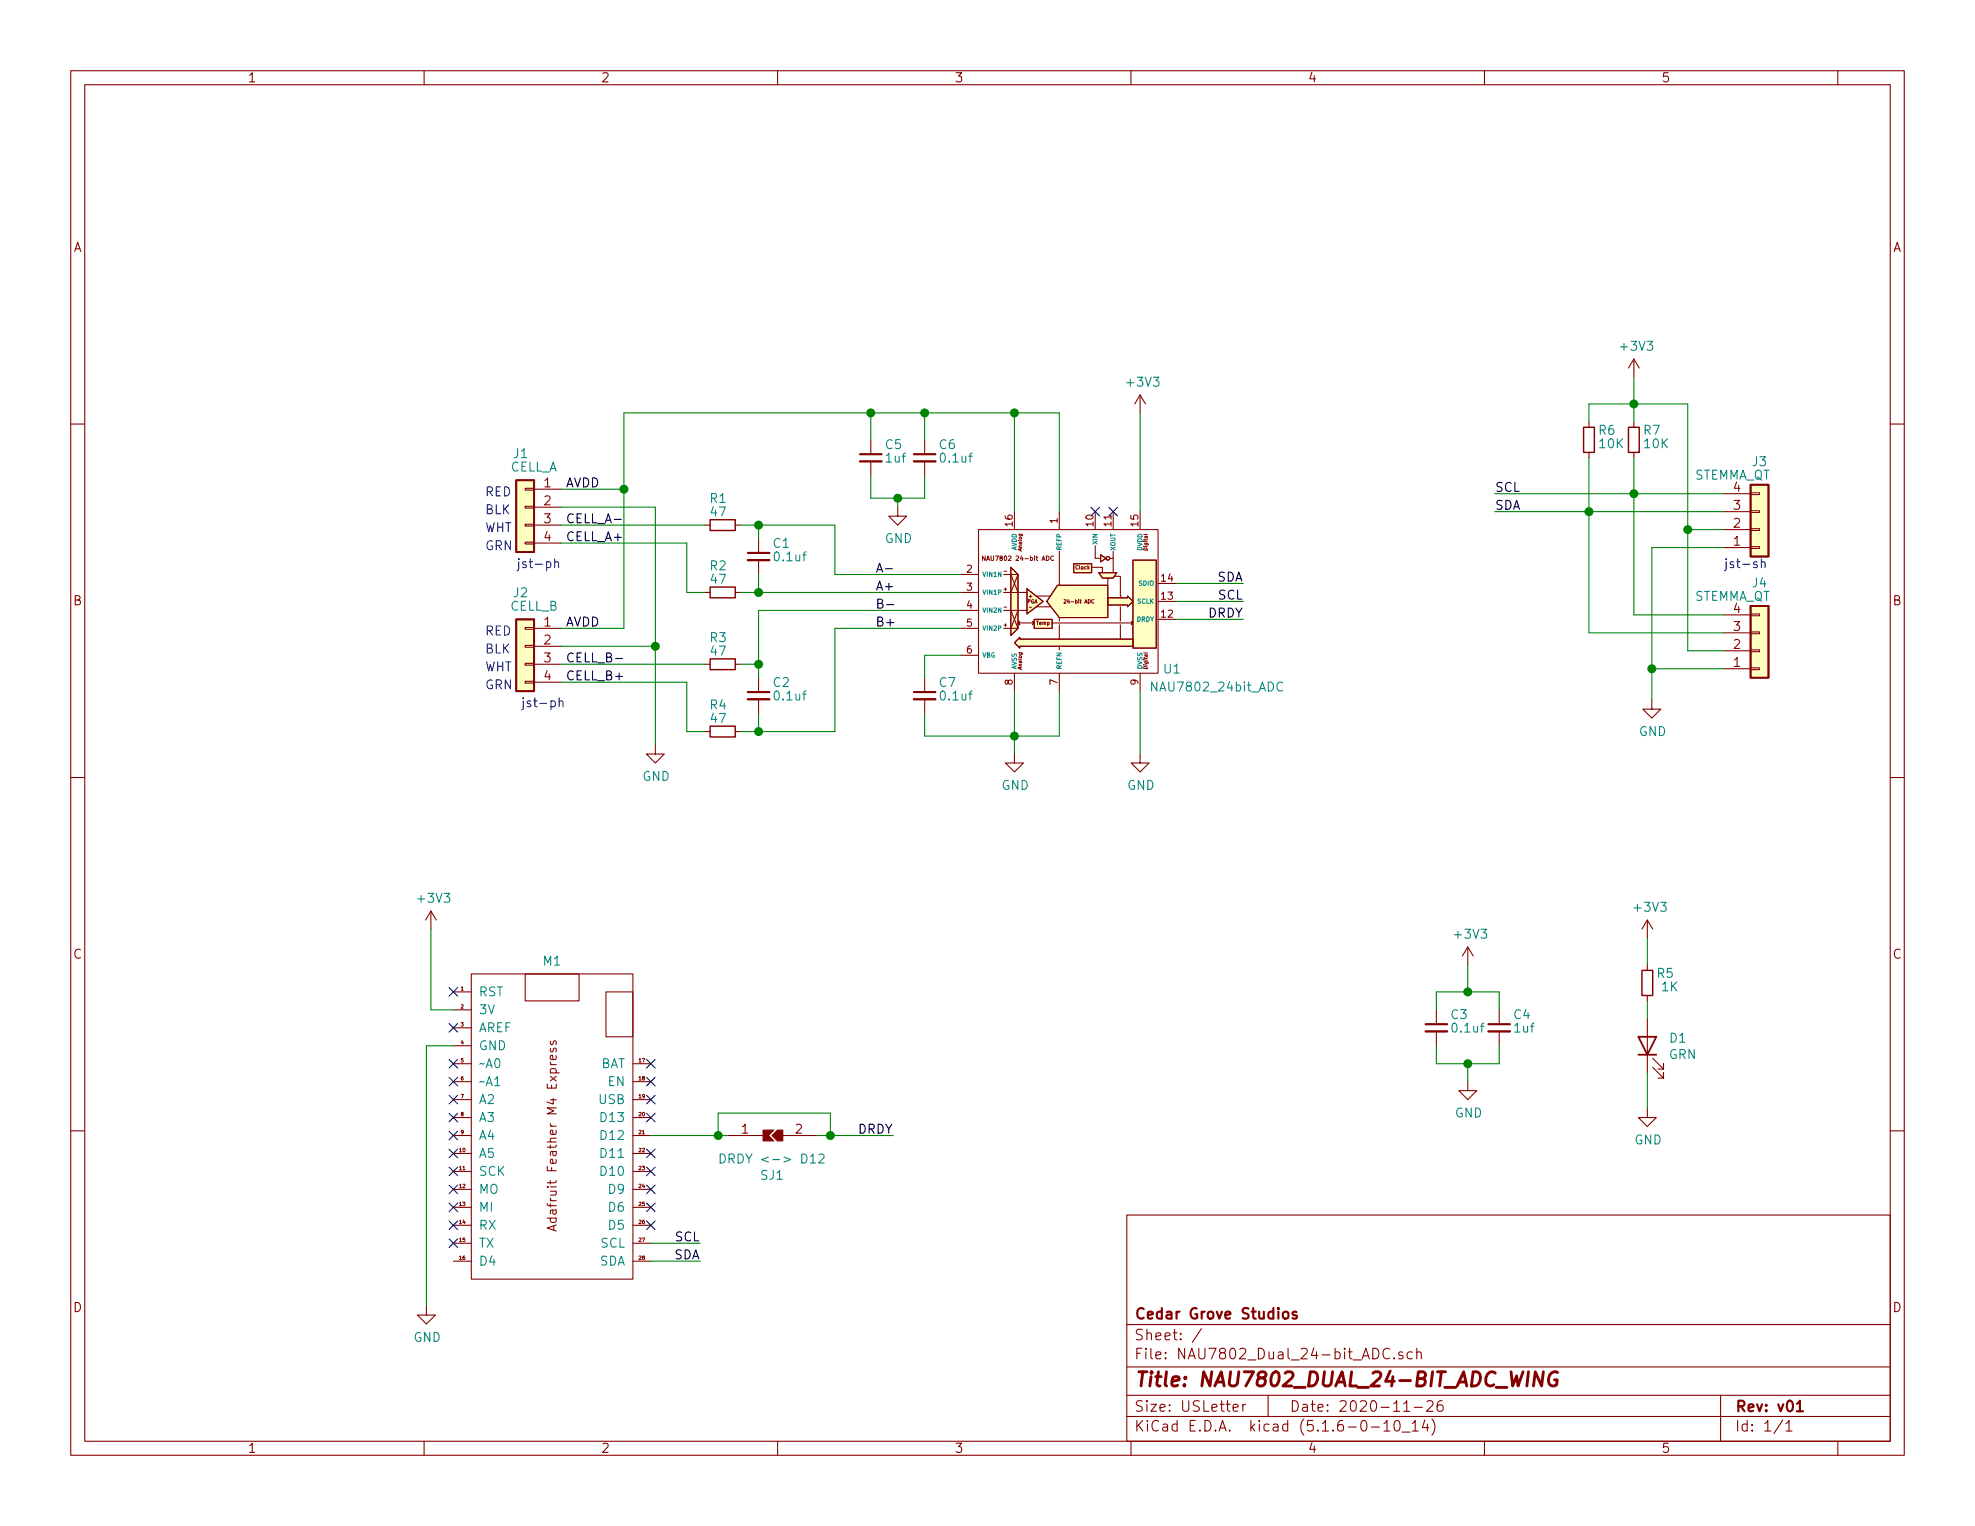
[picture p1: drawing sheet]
EESchema Schematic File Version 4
EELAYER 30 0
EELAYER END
$Descr USLetter 11000 8500
encoding utf-8
Sheet 1 1
Title "NAU7802_DUAL_24-BIT_ADC_WING"
Date "2020-11-26"
Rev "v01"
Comp "Cedar Grove Studios"
Comment1 ""
Comment2 ""
Comment3 ""
Comment4 ""
$EndDescr
$Comp
L Adafruit_custom:NAU7802_24bit_ADC U1
U 1 1
P 5950 3350
F 0 "U1" H 6475 2975 50  0000 L CNN
F 1 "NAU7802_24bit_ADC" H 6400 2875 50  0000 L CNN
F 2 "Package_SO:SOIC-16_3.9x9.9mm_P1.27mm" H 6050 3500 50  0001 C CNN
F 3 "" H 6050 3500 50  0001 C CNN
	1    5950 3350
	1    0    0    -1  
$EndComp
$Comp
L power:GND #PWR07
U 1 1
P 5650 4200
F 0 "#PWR07" H 5650 3950 50  0001 C CNN
F 1 "GND" H 5655 4027 50  0000 C CNN
F 2 "" H 5650 4200 50  0001 C CNN
F 3 "" H 5650 4200 50  0001 C CNN
	1    5650 4200
	1    0    0    -1  
$EndComp
$Comp
L Device:R_Small R1
U 1 1
P 4025 2925
F 0 "R1" V 3875 2900 50  0000 C CNN
F 1 "47" V 3950 2900 50  0000 C CNN
F 2 "Resistor_SMD:R_0805_2012Metric" H 4025 2925 50  0001 C CNN
F 3 "~" H 4025 2925 50  0001 C CNN
	1    4025 2925
	0    1    1    0   
$EndComp
$Comp
L Device:R_Small R2
U 1 1
P 4025 3300
F 0 "R2" V 3875 3275 50  0000 C CNN
F 1 "47" V 3950 3275 50  0000 C CNN
F 2 "Resistor_SMD:R_0805_2012Metric" H 4025 3300 50  0001 C CNN
F 3 "~" H 4025 3300 50  0001 C CNN
	1    4025 3300
	0    1    1    0   
$EndComp
$Comp
L Device:R_Small R3
U 1 1
P 4025 3700
F 0 "R3" V 3875 3675 50  0000 C CNN
F 1 "47" V 3950 3675 50  0000 C CNN
F 2 "Resistor_SMD:R_0805_2012Metric" H 4025 3700 50  0001 C CNN
F 3 "~" H 4025 3700 50  0001 C CNN
	1    4025 3700
	0    1    1    0   
$EndComp
$Comp
L Device:R_Small R4
U 1 1
P 4025 4075
F 0 "R4" V 3875 4050 50  0000 C CNN
F 1 "47" V 3950 4050 50  0000 C CNN
F 2 "Resistor_SMD:R_0805_2012Metric" H 4025 4075 50  0001 C CNN
F 3 "~" H 4025 4075 50  0001 C CNN
	1    4025 4075
	0    1    1    0   
$EndComp
$Comp
L Device:C_Small C1
U 1 1
P 4225 3100
F 0 "C1" H 4300 3175 50  0000 L CNN
F 1 "0.1uf" H 4300 3100 50  0000 L CNN
F 2 "Capacitor_SMD:C_0805_2012Metric" H 4225 3100 50  0001 C CNN
F 3 "~" H 4225 3100 50  0001 C CNN
	1    4225 3100
	1    0    0    -1  
$EndComp
$Comp
L Device:C_Small C2
U 1 1
P 4225 3875
F 0 "C2" H 4300 3950 50  0000 L CNN
F 1 "0.1uf" H 4300 3875 50  0000 L CNN
F 2 "Capacitor_SMD:C_0805_2012Metric" H 4225 3875 50  0001 C CNN
F 3 "~" H 4225 3875 50  0001 C CNN
	1    4225 3875
	1    0    0    -1  
$EndComp
Wire Wire Line
	4225 3000 4225 2925
Wire Wire Line
	4225 2925 4125 2925
Wire Wire Line
	4125 3300 4225 3300
Wire Wire Line
	4225 3300 4225 3200
Wire Wire Line
	4125 3700 4225 3700
Wire Wire Line
	4225 3700 4225 3775
Wire Wire Line
	4125 4075 4225 4075
Wire Wire Line
	4225 4075 4225 3975
Wire Wire Line
	5650 4100 5900 4100
Wire Wire Line
	5650 4100 5650 4200
NoConn ~ 6100 2850
NoConn ~ 6200 2850
$Comp
L Device:C_Small C7
U 1 1
P 5150 3875
F 0 "C7" H 5225 3950 50  0000 L CNN
F 1 "0.1uf" H 5225 3875 50  0000 L CNN
F 2 "Capacitor_SMD:C_0805_2012Metric" H 5150 3875 50  0001 C CNN
F 3 "~" H 5150 3875 50  0001 C CNN
	1    5150 3875
	1    0    0    -1  
$EndComp
$Comp
L Device:C_Small C5
U 1 1
P 4850 2550
F 0 "C5" H 4925 2625 50  0000 L CNN
F 1 "1uf" H 4925 2550 50  0000 L CNN
F 2 "Capacitor_SMD:C_0805_2012Metric" H 4850 2550 50  0001 C CNN
F 3 "~" H 4850 2550 50  0001 C CNN
	1    4850 2550
	1    0    0    -1  
$EndComp
$Comp
L Device:C_Small C6
U 1 1
P 5150 2550
F 0 "C6" H 5225 2625 50  0000 L CNN
F 1 "0.1uf" H 5225 2550 50  0000 L CNN
F 2 "Capacitor_SMD:C_0805_2012Metric" H 5150 2550 50  0001 C CNN
F 3 "~" H 5150 2550 50  0001 C CNN
	1    5150 2550
	1    0    0    -1  
$EndComp
Wire Wire Line
	5150 3975 5150 4100
Wire Wire Line
	5150 4100 5650 4100
Connection ~ 5650 4100
Wire Wire Line
	5150 3775 5150 3650
Wire Wire Line
	5150 3650 5350 3650
Wire Wire Line
	5650 3850 5650 4100
Wire Wire Line
	5900 3850 5900 4100
Wire Wire Line
	6350 2300 6350 2850
Wire Wire Line
	5900 2300 5650 2300
Wire Wire Line
	4850 2300 4850 2450
Wire Wire Line
	5150 2450 5150 2300
Connection ~ 5150 2300
Wire Wire Line
	5150 2300 4850 2300
Wire Wire Line
	4850 2650 4850 2775
Wire Wire Line
	4850 2775 5000 2775
Wire Wire Line
	5150 2775 5150 2650
Wire Wire Line
	5000 2775 5000 2825
Connection ~ 5000 2775
Wire Wire Line
	5000 2775 5150 2775
$Comp
L power:GND #PWR04
U 1 1
P 5000 2825
F 0 "#PWR04" H 5000 2575 50  0001 C CNN
F 1 "GND" H 5005 2652 50  0000 C CNN
F 2 "" H 5000 2825 50  0001 C CNN
F 3 "" H 5000 2825 50  0001 C CNN
	1    5000 2825
	1    0    0    -1  
$EndComp
Wire Wire Line
	5900 2300 5900 2850
Wire Wire Line
	5650 2300 5650 2850
Connection ~ 5650 2300
Wire Wire Line
	5650 2300 5150 2300
Wire Wire Line
	9100 2250 9100 2100
$Comp
L power:+3V3 #PWR08
U 1 1
P 9100 2100
F 0 "#PWR08" H 9100 1950 50  0001 C CNN
F 1 "+3V3" H 9115 2273 50  0000 C CNN
F 2 "" H 9100 2100 50  0001 C CNN
F 3 "" H 9100 2100 50  0001 C CNN
	1    9100 2100
	1    0    0    -1  
$EndComp
$Comp
L Device:R_Small R6
U 1 1
P 8850 2450
F 0 "R6" H 8750 2400 50  0000 C CNN
F 1 "10K" H 8725 2475 50  0000 C CNN
F 2 "Resistor_SMD:R_0805_2012Metric" H 8850 2450 50  0001 C CNN
F 3 "~" H 8850 2450 50  0001 C CNN
	1    8850 2450
	-1   0    0    1   
$EndComp
$Comp
L Device:R_Small R7
U 1 1
P 9100 2450
F 0 "R7" H 9000 2400 50  0000 C CNN
F 1 "10K" H 8975 2475 50  0000 C CNN
F 2 "Resistor_SMD:R_0805_2012Metric" H 9100 2450 50  0001 C CNN
F 3 "~" H 9100 2450 50  0001 C CNN
	1    9100 2450
	-1   0    0    1   
$EndComp
Wire Wire Line
	9100 2250 9100 2350
Wire Wire Line
	8850 2350 8850 2250
Wire Wire Line
	4225 3300 5350 3300
Connection ~ 4225 3300
Wire Wire Line
	4225 3700 4225 3400
Wire Wire Line
	4225 3400 5350 3400
Connection ~ 4225 3700
Wire Wire Line
	4225 4075 4650 4075
Wire Wire Line
	4650 4075 4650 3500
Wire Wire Line
	4650 3500 5350 3500
Connection ~ 4225 4075
Wire Wire Line
	4225 2925 4650 2925
Wire Wire Line
	4650 2925 4650 3200
Wire Wire Line
	4650 3200 5350 3200
Connection ~ 4225 2925
$Comp
L Connector_Generic:Conn_01x04 J3
U 1 1
P 9800 2950
F 0 "J3" H 9800 2575 50  0000 C CNN
F 1 "STEMMA_QT" H 9650 2650 50  0000 C CNN
F 2 "Connector_JST:JST_SH_SM04B-SRSS-TB_1x04-1MP_P1.00mm_Horizontal" H 9800 2950 50  0001 C CNN
F 3 "~" H 9800 2950 50  0001 C CNN
	1    9800 2950
	1    0    0    1   
$EndComp
Wire Wire Line
	3825 3025 3825 3300
Wire Wire Line
	3825 3300 3925 3300
Wire Wire Line
	3825 3800 3825 4075
Wire Wire Line
	3825 4075 3925 4075
Wire Wire Line
	3475 3500 3475 2725
Wire Wire Line
	3475 2300 4850 2300
Connection ~ 4850 2300
Connection ~ 3475 2725
Wire Wire Line
	3475 2725 3475 2300
Wire Wire Line
	3650 2825 3650 3600
$Comp
L power:GND #PWR01
U 1 1
P 3650 4150
F 0 "#PWR01" H 3650 3900 50  0001 C CNN
F 1 "GND" H 3655 3977 50  0000 C CNN
F 2 "" H 3650 4150 50  0001 C CNN
F 3 "" H 3650 4150 50  0001 C CNN
	1    3650 4150
	1    0    0    -1  
$EndComp
Connection ~ 3650 3600
Wire Wire Line
	3650 3600 3650 4150
Text Notes 9600 3175 0    50   ~ 0
jst-sh
Text Notes 2875 3175 0    50   ~ 0
jst-ph
$Comp
L Device:LED D1
U 1 1
P 9175 5825
F 0 "D1" V 9214 5707 50  0000 R CNN
F 1 "GRN" V 9123 5707 50  0000 R CNN
F 2 "LED_SMD:LED_0805_2012Metric" H 9175 5825 50  0001 C CNN
F 3 "~" H 9175 5825 50  0001 C CNN
	1    9175 5825
	0    -1   -1   0   
$EndComp
$Comp
L Device:C_Small C3
U 1 1
P 8000 5725
F 0 "C3" H 8075 5800 50  0000 L CNN
F 1 "0.1uf" H 8075 5725 50  0000 L CNN
F 2 "Capacitor_SMD:C_0805_2012Metric" H 8000 5725 50  0001 C CNN
F 3 "~" H 8000 5725 50  0001 C CNN
	1    8000 5725
	1    0    0    -1  
$EndComp
$Comp
L Device:C_Small C4
U 1 1
P 8350 5725
F 0 "C4" H 8425 5800 50  0000 L CNN
F 1 "1uf" H 8425 5725 50  0000 L CNN
F 2 "Capacitor_SMD:C_0805_2012Metric" H 8350 5725 50  0001 C CNN
F 3 "~" H 8350 5725 50  0001 C CNN
	1    8350 5725
	1    0    0    -1  
$EndComp
Wire Wire Line
	8350 5525 8350 5625
Wire Wire Line
	8000 5625 8000 5525
$Comp
L power:GND #PWR06
U 1 1
P 9175 6175
F 0 "#PWR06" H 9175 5925 50  0001 C CNN
F 1 "GND" H 9180 6002 50  0000 C CNN
F 2 "" H 9175 6175 50  0001 C CNN
F 3 "" H 9175 6175 50  0001 C CNN
	1    9175 6175
	1    0    0    -1  
$EndComp
Wire Wire Line
	9175 5375 9175 5225
$Comp
L power:+3V3 #PWR05
U 1 1
P 9175 5225
F 0 "#PWR05" H 9175 5075 50  0001 C CNN
F 1 "+3V3" H 9190 5398 50  0000 C CNN
F 2 "" H 9175 5225 50  0001 C CNN
F 3 "" H 9175 5225 50  0001 C CNN
	1    9175 5225
	1    0    0    -1  
$EndComp
Wire Wire Line
	8000 5825 8000 5925
$Comp
L Device:R_Small R5
U 1 1
P 9175 5475
F 0 "R5" H 9075 5425 50  0000 C CNN
F 1 "1K" H 9050 5500 50  0000 C CNN
F 2 "Resistor_SMD:R_0805_2012Metric" H 9175 5475 50  0001 C CNN
F 3 "~" H 9175 5475 50  0001 C CNN
	1    9175 5475
	-1   0    0    1   
$EndComp
Wire Wire Line
	8000 5525 8175 5525
Wire Wire Line
	9175 5975 9175 6175
Wire Wire Line
	9175 5675 9175 5575
Wire Wire Line
	8175 5525 8175 5375
$Comp
L power:+3V3 #PWR02
U 1 1
P 2400 5175
F 0 "#PWR02" H 2400 5025 50  0001 C CNN
F 1 "+3V3" H 2415 5348 50  0000 C CNN
F 2 "" H 2400 5175 50  0001 C CNN
F 3 "" H 2400 5175 50  0001 C CNN
	1    2400 5175
	1    0    0    -1  
$EndComp
Connection ~ 8175 5525
Wire Wire Line
	8175 5525 8350 5525
$Comp
L power:GND #PWR03
U 1 1
P 8175 6025
F 0 "#PWR03" H 8175 5775 50  0001 C CNN
F 1 "GND" H 8180 5852 50  0000 C CNN
F 2 "" H 8175 6025 50  0001 C CNN
F 3 "" H 8175 6025 50  0001 C CNN
	1    8175 6025
	1    0    0    -1  
$EndComp
Wire Wire Line
	8175 5925 8175 6025
Wire Wire Line
	8000 5925 8175 5925
Wire Wire Line
	8350 5925 8350 5825
Connection ~ 8175 5925
Wire Wire Line
	8175 5925 8350 5925
Text Notes 2900 3950 0    50   ~ 0
jst-ph
$Comp
L Connector_Generic:Conn_01x04 J4
U 1 1
P 9800 3625
F 0 "J4" H 9800 3250 50  0000 C CNN
F 1 "STEMMA_QT" H 9650 3325 50  0000 C CNN
F 2 "Connector_JST:JST_SH_SM04B-SRSS-TB_1x04-1MP_P1.00mm_Horizontal" H 9800 3625 50  0001 C CNN
F 3 "~" H 9800 3625 50  0001 C CNN
	1    9800 3625
	1    0    0    1   
$EndComp
$Comp
L Adafruit_custom:Feather_M4_Express M1
U 1 1
P 3075 6325
F 0 "M1" H 3075 7298 50  0000 C CNN
F 1 "Feather_M4_Express" H 3075 7325 50  0001 C CNN
F 2 "Adafruit:Adafruit Feather" H 3075 6375 50  0001 C CNN
F 3 "" H 3075 6375 50  0001 C CNN
	1    3075 6325
	1    0    0    -1  
$EndComp
$Comp
L power:+3V3 #PWR0101
U 1 1
P 6350 2300
F 0 "#PWR0101" H 6350 2150 50  0001 C CNN
F 1 "+3V3" H 6365 2473 50  0000 C CNN
F 2 "" H 6350 2300 50  0001 C CNN
F 3 "" H 6350 2300 50  0001 C CNN
	1    6350 2300
	1    0    0    -1  
$EndComp
$Comp
L power:GND #PWR0102
U 1 1
P 2375 7275
F 0 "#PWR0102" H 2375 7025 50  0001 C CNN
F 1 "GND" H 2380 7102 50  0000 C CNN
F 2 "" H 2375 7275 50  0001 C CNN
F 3 "" H 2375 7275 50  0001 C CNN
	1    2375 7275
	1    0    0    -1  
$EndComp
Wire Wire Line
	2375 5825 2525 5825
Wire Wire Line
	2375 5825 2375 7275
Wire Wire Line
	2525 5625 2400 5625
Wire Wire Line
	2400 5175 2400 5625
Wire Wire Line
	3625 7025 3900 7025
Wire Wire Line
	3625 6925 3900 6925
Wire Wire Line
	9600 3625 9400 3625
$Comp
L power:GND #PWR0103
U 1 1
P 9200 3900
F 0 "#PWR0103" H 9200 3650 50  0001 C CNN
F 1 "GND" H 9205 3727 50  0000 C CNN
F 2 "" H 9200 3900 50  0001 C CNN
F 3 "" H 9200 3900 50  0001 C CNN
	1    9200 3900
	1    0    0    -1  
$EndComp
Text Label 3900 6925 2    50   ~ 0
SCL
Text Label 3900 7025 2    50   ~ 0
SDA
Wire Wire Line
	9200 3050 9200 3725
Connection ~ 9200 3725
Wire Wire Line
	9200 3050 9600 3050
Wire Wire Line
	9200 3725 9600 3725
Wire Wire Line
	9400 3625 9400 2950
Wire Wire Line
	9400 2950 9600 2950
Connection ~ 9400 2950
Wire Wire Line
	9400 2950 9400 2250
Wire Wire Line
	8850 2850 9600 2850
Connection ~ 9100 2250
Wire Wire Line
	9100 2250 9400 2250
Wire Wire Line
	9100 2750 9600 2750
Wire Wire Line
	8850 2250 9100 2250
Wire Wire Line
	9600 3425 9100 3425
Connection ~ 9100 2750
Wire Wire Line
	9600 3525 8850 3525
Connection ~ 8850 2850
Text Label 6925 3450 2    50   ~ 0
DRDY
Text Label 4975 6325 2    50   ~ 0
DRDY
Wire Wire Line
	3625 6325 4000 6325
Text Label 6925 3350 2    50   ~ 0
SCL
Text Label 6925 3250 2    50   ~ 0
SDA
Wire Wire Line
	9100 2750 9100 3425
Wire Wire Line
	8850 2850 8850 3525
Wire Wire Line
	9200 3725 9200 3900
$Comp
L power:GND #PWR0104
U 1 1
P 6350 4200
F 0 "#PWR0104" H 6350 3950 50  0001 C CNN
F 1 "GND" H 6355 4027 50  0000 C CNN
F 2 "" H 6350 4200 50  0001 C CNN
F 3 "" H 6350 4200 50  0001 C CNN
	1    6350 4200
	1    0    0    -1  
$EndComp
Wire Wire Line
	6350 3850 6350 4200
Wire Wire Line
	6550 3250 6925 3250
Wire Wire Line
	6550 3350 6925 3350
Wire Wire Line
	6550 3450 6925 3450
Wire Wire Line
	9100 2750 8325 2750
Wire Wire Line
	8850 2850 8325 2850
Text Label 8325 2850 0    50   ~ 0
SDA
Text Label 8325 2750 0    50   ~ 0
SCL
Wire Wire Line
	9100 2750 9100 2550
Wire Wire Line
	8850 2850 8850 2550
NoConn ~ 2525 5525
NoConn ~ 2525 5725
NoConn ~ 2525 5925
NoConn ~ 2525 6025
NoConn ~ 2525 6125
NoConn ~ 2525 6225
NoConn ~ 2525 6325
NoConn ~ 2525 6425
NoConn ~ 2525 6525
NoConn ~ 2525 6625
NoConn ~ 2525 6725
NoConn ~ 2525 6825
NoConn ~ 2525 6925
NoConn ~ 3625 6825
NoConn ~ 3625 6725
NoConn ~ 3625 6625
NoConn ~ 3625 6525
NoConn ~ 3625 6425
NoConn ~ 3625 6225
NoConn ~ 3625 6125
NoConn ~ 3625 6025
NoConn ~ 3625 5925
$Comp
L Adafruit_custom:Solder_Jumper_0805 SJ1
U 1 1
P 4300 6325
F 0 "SJ1" H 4300 6550 50  0000 C CNN
F 1 "DRDY <-> D12" H 4300 6459 50  0000 C CNN
F 2 "Adafruit:0805_Solder_Jumper" H 4300 6325 50  0001 C CNN
F 3 "" H 4300 6325 50  0001 C CNN
	1    4300 6325
	1    0    0    1   
$EndComp
Wire Wire Line
	4550 6325 4625 6325
Wire Wire Line
	4000 6325 4000 6200
Wire Wire Line
	4000 6200 4625 6200
Wire Wire Line
	4625 6200 4625 6325
Connection ~ 4000 6325
Wire Wire Line
	4000 6325 4050 6325
Connection ~ 4625 6325
Wire Wire Line
	4625 6325 4975 6325
$Comp
L power:+3V3 #PWR0105
U 1 1
P 8175 5375
F 0 "#PWR0105" H 8175 5225 50  0001 C CNN
F 1 "+3V3" H 8190 5548 50  0000 C CNN
F 2 "" H 8175 5375 50  0001 C CNN
F 3 "" H 8175 5375 50  0001 C CNN
	1    8175 5375
	1    0    0    -1  
$EndComp
Text Label 3150 2725 0    50   ~ 0
AVDD
Text Label 3150 2925 0    50   ~ 0
CELL_A-
Text Label 3150 3025 0    50   ~ 0
CELL_A+
Text Label 3150 3700 0    50   ~ 0
CELL_B-
Text Label 3150 3800 0    50   ~ 0
CELL_B+
Wire Wire Line
	3125 2725 3475 2725
Wire Wire Line
	3125 2825 3650 2825
Wire Wire Line
	3125 2925 3925 2925
Wire Wire Line
	3125 3025 3825 3025
Wire Wire Line
	3125 3500 3475 3500
Wire Wire Line
	3125 3600 3650 3600
Wire Wire Line
	3125 3700 3925 3700
Wire Wire Line
	3125 3800 3825 3800
Text Label 3150 3500 0    50   ~ 0
AVDD
Text Label 4875 3200 0    50   ~ 0
A-
Text Label 4875 3300 0    50   ~ 0
A+
Text Label 4875 3400 0    50   ~ 0
B-
Text Label 4875 3500 0    50   ~ 0
B+
Text Notes 2700 2775 0    50   ~ 0
RED
Text Notes 2700 3075 0    50   ~ 0
GRN
Text Notes 2700 2875 0    50   ~ 0
BLK
Text Notes 2700 2975 0    50   ~ 0
WHT
Text Notes 2700 3550 0    50   ~ 0
RED
Text Notes 2700 3850 0    50   ~ 0
GRN
Text Notes 2700 3650 0    50   ~ 0
BLK
Text Notes 2700 3750 0    50   ~ 0
WHT
$Comp
L Connector_Generic:Conn_01x04 J1
U 1 1
P 2925 2825
F 0 "J1" H 2950 3125 50  0000 C CNN
F 1 "CELL_A" H 2875 3050 50  0000 C CNN
F 2 "Connector_JST:JST_PH_S4B-PH-SM4-TB_1x04-1MP_P2.00mm_Horizontal" H 2925 2825 50  0001 C CNN
F 3 "~" H 2925 2825 50  0001 C CNN
	1    2925 2825
	-1   0    0    -1  
$EndComp
$Comp
L Connector_Generic:Conn_01x04 J2
U 1 1
P 2925 3600
F 0 "J2" H 2950 3900 50  0000 C CNN
F 1 "CELL_B" H 2875 3825 50  0000 C CNN
F 2 "Connector_JST:JST_PH_S4B-PH-SM4-TB_1x04-1MP_P2.00mm_Horizontal" H 2925 3600 50  0001 C CNN
F 3 "~" H 2925 3600 50  0001 C CNN
	1    2925 3600
	-1   0    0    -1  
$EndComp
$EndSCHEMATC
